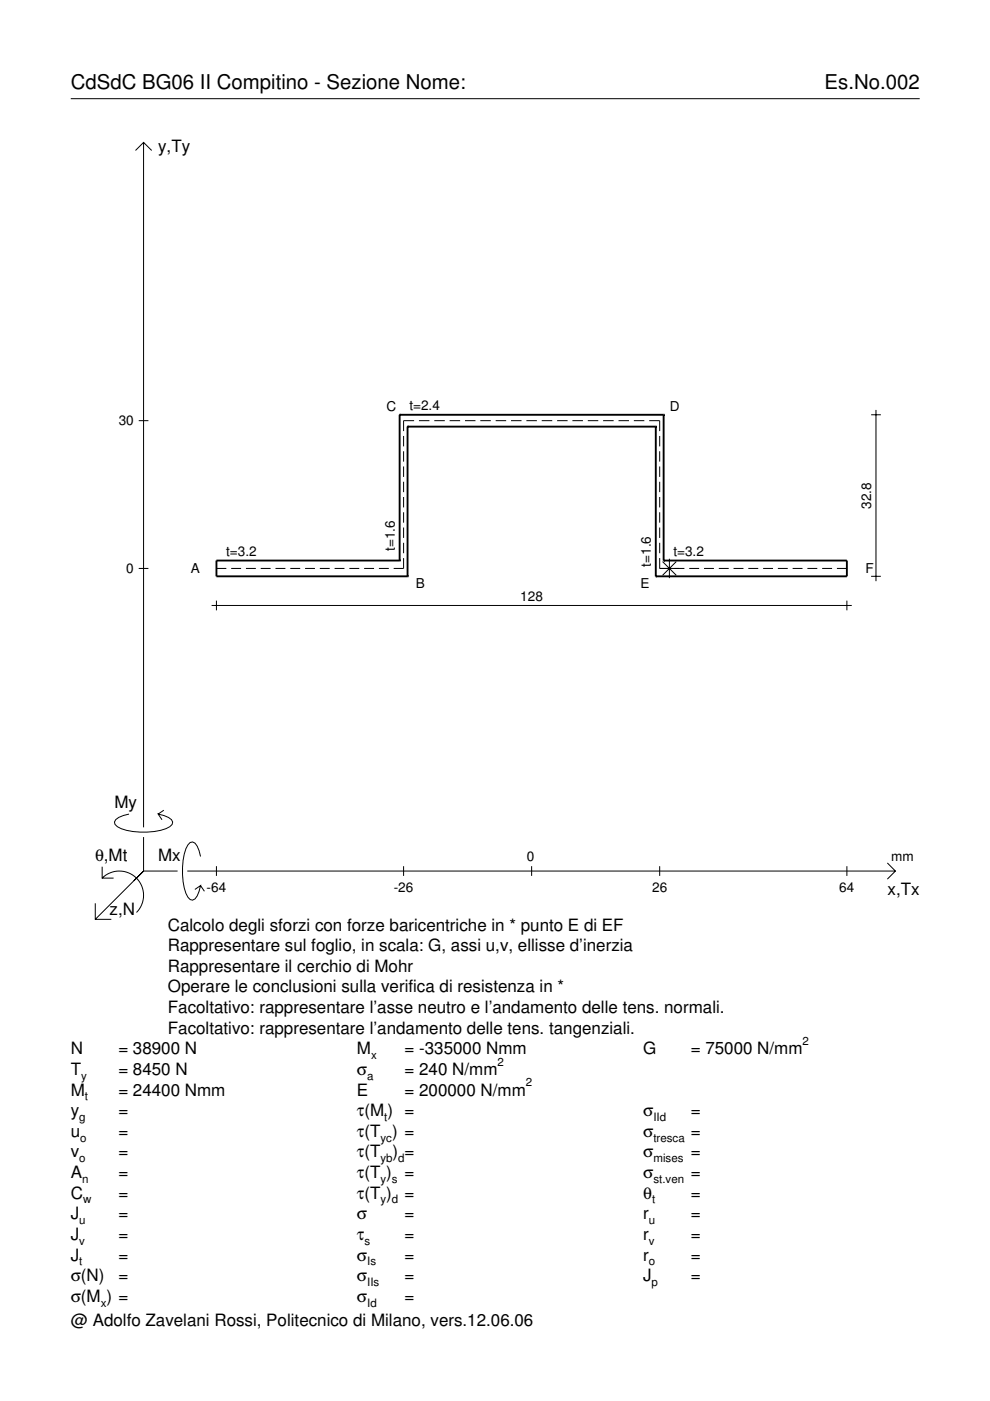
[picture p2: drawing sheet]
<svg xmlns="http://www.w3.org/2000/svg" width="210mm" height="297mm" viewBox="0 0 210 297" stroke-linecap="round" stroke-linejoin="round" font-family="sans-serif">
<g fill="none" stroke="#000" stroke-width=".21">
<path d="M15 20.9h180M28.7 31.9l1.7-1.7 1.8 1.7M30.4 30.2v145.2M29.4 89.2h2.1M85.6 92.4v2.2M85.6 95.7v2.2M85.6 98.9v2.2M87.8 89.2h-2.2v2.2M88.8 89.2h2.2M92.1 89.2h2.2M95.3 89.2h2.3M98.6 89.2h2.2"/>
<path d="M101.8 89.2h2.3M105.1 89.2h2.2M108.3 89.2h2.3M111.6 89.2h2.2M114.9 89.2h2.2M118.1 89.2h2.2M121.4 89.2h2.2M124.6 89.2h2.2M127.9 89.2h2.2M131.1 89.2h2.3M134.4 89.2h2.2M137.6 89.2h2.3v2.2"/>
<path d="M139.9 92.4v2.2M139.9 95.7v2.2M139.9 98.9v2.2M184.7 87.9h2.1M185.7 86.9v36.3M85.6 118.3v2.2h-2.1M85.6 102.1v2.2M85.6 105.4v2.2M85.6 108.6v2.2M85.6 111.8v2.3M85.6 115.1v2.2M139.9 118.3v2.2h5.2"/>
<path d="M139.9 102.1v2.2M139.9 105.4v2.2M139.9 108.6v2.2M139.9 111.8v2.3M139.9 115.1v2.2M140.5 119.1l2.9 2.9M141.9 118.5v4.1M143.4 119.1l-2.9 2.9M29.4 120.5h2.1M44.9 128.4h135.7M45.9 120.5h2.1M45.9 127.3v2.1"/>
<path d="M49 120.5h2.1M52.1 120.5h2.1M55.3 120.5h2.1M58.4 120.5h2.1M61.5 120.5h2.1M64.7 120.5h2.1M67.8 120.5h2.1M70.9 120.5h2.1M74.1 120.5h2.1M77.2 120.5h2.1M80.3 120.5h2.1M146.1 120.5h2.1"/>
<path d="M149.3 120.5h2.1M152.4 120.5h2.1M155.5 120.5h2.1M158.7 120.5h2.1M161.8 120.5h2.1M164.9 120.5h2.1M168.1 120.5h2.1M171.2 120.5h2.1M174.3 120.5h2.1M177.4 120.5h2.2M179.6 127.3v2.1M184.7 122.2h2.1"/>
<path d="M27.3 172.6a3.6 3.6 0 0 0-3 1.7l.1 .5a5.7 5.7 0 0 0 3.8 1.5 13.3 13.3 0 0 0 7.8-1l.5-.5 .1-.5a3.6 3.6 0 0 0-3.1-1.7l.8 1.2M30.4 177.5v7.2M34.7 171.8l-1.2 .8M20.2 191.5v3.4h3.4M21.7 186.2a5.1 5.1 0 0 1 7.2 0 5.1 5.1 0 0 1 0 7.3M21.7 183.8v2.4h2.4M30.4 184.7l-10.2 10.2M30.4 184.7l-2 2M30.4 184.7h7.2M39.7 184.7h150.1M42.5 181.6a3.6 3.6 0 0 0-1.7-3.1l-.5 .1a5.7 5.7 0 0 0-1.5 3.8 13.3 13.3 0 0 0 1 7.8l.5 .5 .5 .2a3.6 3.6 0 0 0 1.7-3.1l-1.2 .8M42.5 187.8l.8 1.2"/>
<path d="M45.9 183.7v2M85.6 183.7v2M112.7 183.7v2M139.9 183.7v2M179.6 183.7v2M188.1 183l1.7 1.7-1.7 1.7"/>
</g>
<g fill="none" stroke="#000" stroke-width=".4">
<path d="M84.7 87.9h.1M84.7 87.9v31M84.7 87.9h56M86.4 90.5h.1M86.4 90.5v31.7M86.4 90.5h52.6M139 90.5h.1M139 90.5v31.7M140.7 87.9h.1M140.7 87.9v31M84.7 118.9h.1M84.7 118.9h-38.8v3.3h40.5"/>
<path d="M140.7 118.9h.1M140.7 118.9h38.9v3.3h-40.6M86.4 122.2h.1M139 122.2h.1"/>
</g>
<g font-size="4.3">
<text x="15" y="18.9">CdSdC BG06 II Compitino - Sezione Nome:</text>
<text x="174.8" y="18.9">Es.No.002</text>
</g>
<g font-size="3.6">
<text x="33.5" y="32.3">y,Ty</text>
<text x="24.3" y="171.3">My</text>
<text x="20.1" y="182.6">θ,Mt</text>
<text x="33.5" y="182.6">Mx</text>
<text x="188.2" y="189.8">x,Tx</text>
<text x="23.2" y="193.9">z,N</text>
<text x="35.6" y="197.3">Calcolo degli sforzi con forze baricentriche in * punto E di EF</text>
<text x="35.6" y="201.7">Rappresentare sul foglio, in scala: G, assi u,v, ellisse d’inerzia</text>
<text x="35.6" y="206">Rappresentare il cerchio di Mohr</text>
<text x="35.6" y="210.4">Operare le conclusioni sulla verifica di resistenza in *</text>
<text x="35.6" y="214.8">Facoltativo: rappresentare l’asse neutro e l’andamento delle tens. normali.</text>
<text x="35.6" y="219.2">Facoltativo: rappresentare l’andamento delle tens. tangenziali.</text>
<text x="15" y="223.5">N</text>
<text x="15" y="227.9">T</text>
<text x="25.1" y="227.9">= 8450 N</text>
<text x="25.1" y="223.5">= 38900 N</text>
<text x="75.7" y="223.5">M</text>
<text x="75.7" y="227.9">σ</text>
<text x="85.8" y="223.5">= -335000 Nmm</text>
<text x="85.8" y="227.9">= 240 N/mm</text>
<text x="136.4" y="223.5">G</text>
<text x="146.5" y="223.5">= 75000 N/mm</text>
<text x="15" y="232.3">M</text>
<text x="25.1" y="232.3">= 24400 Nmm</text>
<text x="75.7" y="232.3">E</text>
<text x="85.8" y="232.3">= 200000 N/mm</text>
<text x="15" y="236.7">y</text>
<text x="25.1" y="236.7">=</text>
<text x="75.7" y="236.7">τ(M ) =</text>
<text x="136.4" y="236.7">σ</text>
<text x="146.5" y="236.7">=</text>
<text x="15" y="241">u</text>
<text x="15" y="245.4">v</text>
<text x="25.1" y="241">=</text>
<text x="25.1" y="245.4">=</text>
<text x="75.7" y="245.4">τ(T</text>
<text x="75.7" y="241">τ(T ) =</text>
<text x="83.3" y="245.4">) =</text>
<text x="136.4" y="241">σ</text>
<text x="136.4" y="245.4">σ</text>
<text x="146.5" y="241">=</text>
<text x="146.5" y="245.4">=</text>
<text x="15" y="249.8">A</text>
<text x="25.1" y="249.8">=</text>
<text x="75.7" y="249.8">τ(T )</text>
<text x="85.8" y="249.8">=</text>
<text x="136.4" y="249.8">σ</text>
<text x="146.5" y="249.8">=</text>
<text x="15" y="254.2">C</text>
<text x="25.1" y="254.2">=</text>
<text x="75.7" y="254.2">τ(T )</text>
<text x="85.8" y="254.2">=</text>
<text x="136.4" y="254.2">θ</text>
<text x="146.5" y="254.2">=</text>
<text x="15" y="258.5">J</text>
<text x="15" y="262.9">J</text>
<text x="25.1" y="258.5">=</text>
<text x="25.1" y="262.9">=</text>
<text x="75.7" y="258.5">σ</text>
<text x="75.7" y="262.9">τ</text>
<text x="85.8" y="258.5">=</text>
<text x="85.8" y="262.9">=</text>
<text x="136.4" y="258.5">r</text>
<text x="136.4" y="262.9">r</text>
<text x="146.5" y="258.5">=</text>
<text x="146.5" y="262.9">=</text>
<text x="15" y="267.3">J</text>
<text x="25.1" y="267.3">=</text>
<text x="75.7" y="267.3">σ</text>
<text x="85.8" y="267.3">=</text>
<text x="136.4" y="267.3">r</text>
<text x="146.5" y="267.3">=</text>
<text x="15" y="271.7">σ(N)</text>
<text x="25.1" y="271.7">=</text>
<text x="75.7" y="271.7">σ</text>
<text x="85.8" y="271.7">=</text>
<text x="136.4" y="271.7">J</text>
<text x="146.5" y="271.7">=</text>
<text x="15" y="276">σ(M ) =</text>
<text x="15" y="281.2">@ Adolfo Zavelani Rossi, Politecnico di Milano, vers.12.06.06</text>
<text x="75.7" y="276">σ</text>
<text x="85.8" y="276">=</text>
</g>
<g font-size="2.9">
<text x="81.9" y="87.2">C</text>
<text x="86.8" y="86.9">t=2.4</text>
<text x="142" y="87.2">D</text>
<text x="25.2" y="90.2">30</text>
<text x="184.7" y="107.9" transform="rotate(-90 184.7 107.9)">32.8</text>
<text x="47.9" y="117.8">t=3.2</text>
<text x="83.7" y="116.8" transform="rotate(-90 83.7 116.8)">t=1.6</text>
<text x="142.8" y="117.8">t=3.2</text>
<text x="26.8" y="121.5">0</text>
<text x="40.4" y="121.4">A</text>
<text x="88.1" y="124.7">B</text>
<text x="135.8" y="124.7">E</text>
<text x="138" y="120.1" transform="rotate(-90 138 120.1)">t=1.6</text>
<text x="183.5" y="121.4">F</text>
<text x="110.3" y="127.3">128</text>
<text x="111.7" y="182.6">0</text>
<text x="189" y="182.6">mm</text>
<text x="43.8" y="189.1">-64</text>
<text x="83.5" y="189.1">-26</text>
<text x="138.3" y="189.1">26</text>
<text x="178" y="189.1">64</text>
</g>
<g font-size="2.4">
<text x="170.2" y="221.5">2</text>
<text x="78.7" y="224.5">x</text>
<text x="105.5" y="225.9">2</text>
<text x="17.2" y="228.9">y</text>
<text x="18" y="233.3">t</text>
<text x="77.9" y="228.9">a</text>
<text x="111.5" y="230.3">2</text>
<text x="16.8" y="237.7">g</text>
<text x="81.5" y="237.7">t</text>
<text x="138.5" y="237.7">IId</text>
<text x="17" y="242">o</text>
<text x="80.7" y="242">yc</text>
<text x="138.5" y="242">tresca</text>
<text x="16.8" y="246.4">o</text>
<text x="17.4" y="250.8">n</text>
<text x="80.7" y="246.4">yb d</text>
<text x="80.7" y="250.8">y s</text>
<text x="138.5" y="246.4">mises</text>
<text x="138.5" y="250.8">st.ven</text>
<text x="17.6" y="255.2">w</text>
<text x="80.7" y="255.2">y d</text>
<text x="138.2" y="255.2">t</text>
<text x="16.8" y="259.5">u</text>
<text x="16.8" y="263.9">v</text>
<text x="77.3" y="263.9">s</text>
<text x="137.6" y="259.5">u</text>
<text x="137.6" y="263.9">v</text>
<text x="16.8" y="268.3">t</text>
<text x="77.9" y="268.3">Is</text>
<text x="137.6" y="268.3">o</text>
<text x="77.9" y="272.7">IIs</text>
<text x="138.2" y="272.7">p</text>
<text x="21.4" y="277">x</text>
<text x="77.9" y="277">Id</text>
</g>
</svg>
